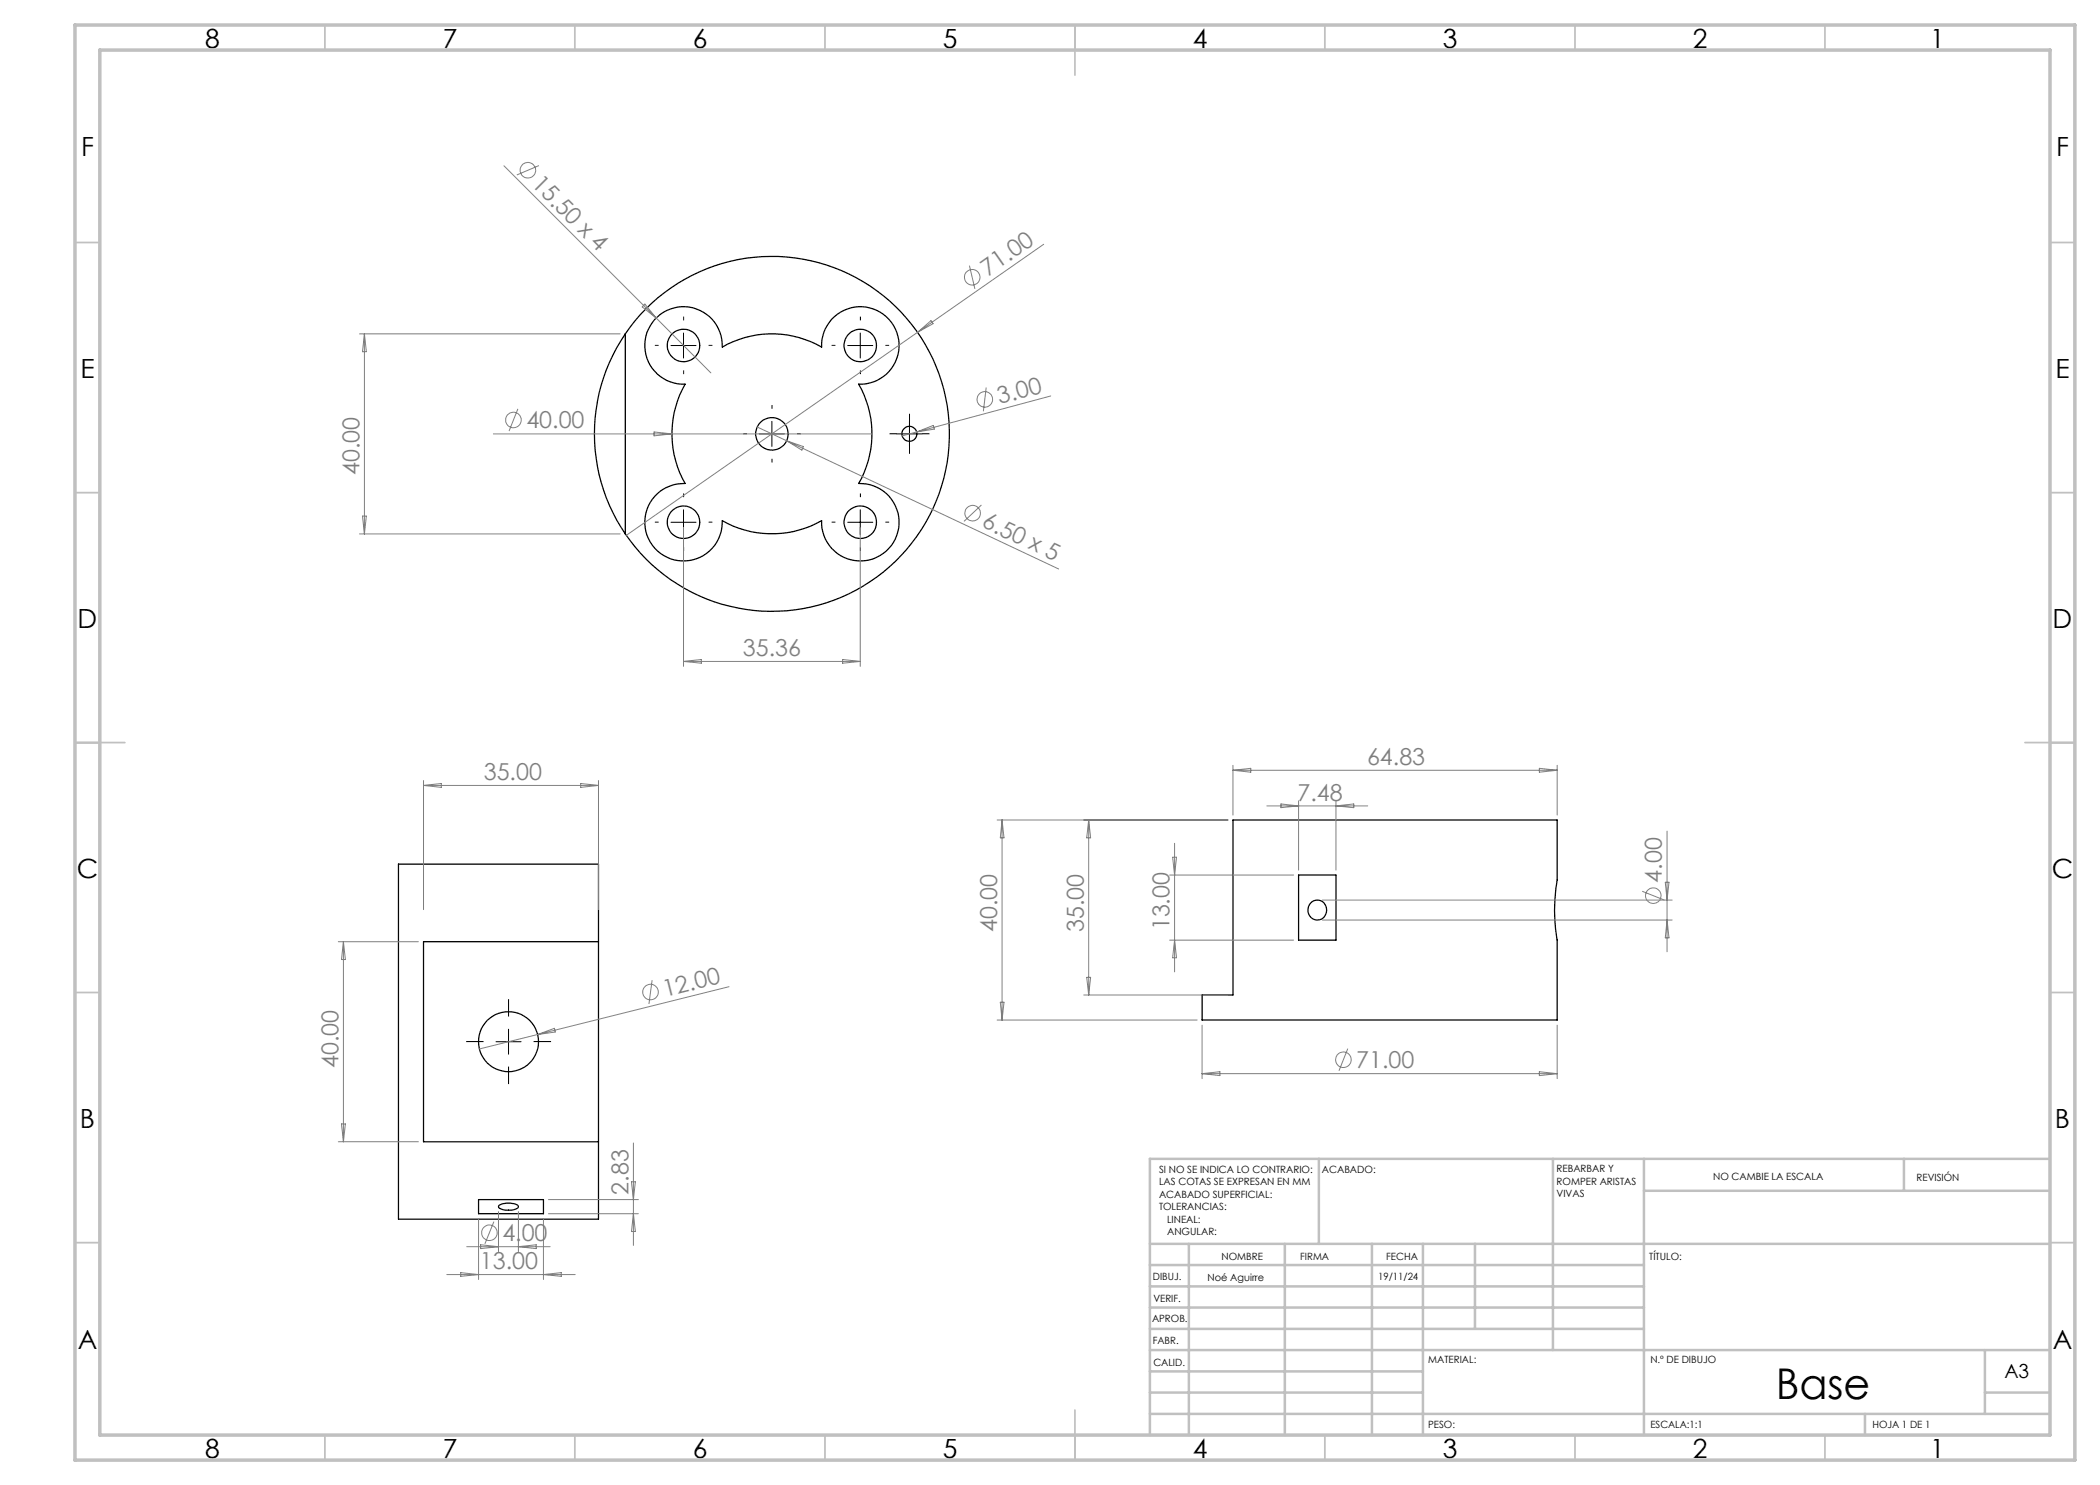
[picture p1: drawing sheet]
<svg xmlns="http://www.w3.org/2000/svg" width="420mm" height="297mm" viewBox="0 0 420 297" stroke-linecap="round" stroke-linejoin="round" font-family="sans-serif">
<g fill="none" stroke="#000" stroke-width=".25">
<path d="M125.1 66.8a35.5 35.5 0 0 1 52.8-6.6 35.5 35.5 0 0 1 0 53.2 35.5 35.5 0 0 1-52.8-6.6M125.1 66.8a35.5 35.5 0 0 0 0 40M125.1 66.8v40M131 63.9a7.8 7.8 0 0 1 8.6-2 7.8 7.8 0 0 1 4.9 7.5 19.9 19.9 0 0 1 19.8 0 7.7 7.7 0 0 1 7.7-8.1 7.7 7.7 0 0 1 7.8 7.9 7.7 7.7 0 0 1-8.1 7.6 19.9 19.9 0 0 1 0 19.9 7.7 7.7 0 0 1 8.1 7.6 7.7 7.7 0 0 1-7.8 7.9 7.7 7.7 0 0 1-7.7-8.1 20.1 20.1 0 0 1-19.8 0 7.8 7.8 0 0 1-7.7 8.1 7.8 7.8 0 0 1-7.8-7.9 7.8 7.8 0 0 1 8-7.6 20.1 20.1 0 0 1 0-19.9 7.8 7.8 0 0 1-7.3-4.4 7.8 7.8 0 0 1 1.3-8.5zM246.6 164h64.8v12a35.9 35.9 0 0 0 0 12v16h-71v-5h6.2zM259.7 175h7.5v13h-7.5zM119.7 188.3v-15.5h-40v71h40v-15.5M119.7 188.3h-35v40h35M119.7 188.3v40M262.1 180.6a1.95 1.95 0 0 1 2.8 .1 1.95 1.95 0 0 1-.1 2.7 1.95 1.95 0 0 1-2.8-.1 1.95 1.95 0 0 1 .1-2.7zM95.7 239.9h13v2.8h-13zM99.8 241a3.9 3.9 0 0 1 3.8 .2l.1 .1a1.94 1.94 0 0 1-2 .7 2.07 2.07 0 0 1-2-.7z"/>
<circle cx="136.7" cy="69.1" r="3.2"/>
<circle cx="172.1" cy="69.1" r="3.2"/>
<circle cx="154.4" cy="86.8" r="3.2"/>
<circle cx="181.9" cy="86.8" r="1.5"/>
<circle cx="136.7" cy="104.4" r="3.2"/>
<circle cx="172.1" cy="104.5" r="3.2"/>
<circle cx="101.7" cy="208.3" r="6"/>
</g>
<g fill="none" stroke="#808080" stroke-width=".2">
<path d="M100.8 33.2l30.4 30.4M107.8 33.1l-4.4 1.9M193.9 53.1l1.1 4.7M208.7 48.9l-83.4 58.2M71.9 66.8h52.1M72.9 66.8v40M72.9 66.8l.4 3.5h-.8zM129 60.8l2.2 2.8-2.8-2.2zM131.2 63.6l11 11M183.5 66.5l2.7-2.4 .4 .6zM197.2 77.5l-.5 4.8M210.1 79.2l-29.7 8"/>
<path d="M98.7 86.8h75.7M103.6 81.8l-1.8 4.4M130.8 86.4l3.6 .4-3.6 .4zM151.4 85.4l5.9 2.8M157.3 88.2l54.4 25.6M157.3 88.2l3.4 1.1-.3 .7zM183.3 86.4l3.4-1.3 .2 .7zM71.9 106.8h52.1M72.5 103.2h.8l-.4 3.6zM136.7 105.4v27.9M172 105.4v27.9M196.3 101l-3.5 3.3"/>
<path d="M136.7 132.3h35.3M136.7 132.3l3.6-.4v.7zM168.5 131.9l3.5 .4-3.5 .3zM84.7 156.1v25.8M84.7 157.1h35M84.7 157.1l3.6-.4v.8zM116.1 156.7l3.6 .4-3.6 .4zM119.7 156.1v25.8M246.6 153.1v9.9M246.6 154.1h64.8M246.6 154.1l3.6-.4v.7zM307.9 153.7l3.5 .4-3.5 .3z"/>
<path d="M311.4 153.1v9.9M199.4 164h46.2M200.4 164l.4 3.6h-.7zM200.4 164v40M217.7 164v35M217.7 164l.4 3.6h-.8zM233.9 175h24.8M234.5 171.4h.8l-.4 3.6zM234.9 168.7v25.7M253.4 161.2h20.1M256.2 160.8l3.5 .4-3.5 .3zM259.7 160.2v13.8"/>
<path d="M267.2 160.2v13.8M267.2 161.2l3.6-.4v.7zM328.4 178.3l4.5 1.7M333.1 176.5h.7l-.4 3.5zM333.4 166.2v24.2M67.7 188.3h16M68.7 188.3v40M68.7 188.3l.4 3.6h-.8zM130.4 196l-.6 4.8M145.8 197.3l-38.3 9.6M216.7 199h28.9M217.3 195.5h.8l-.4 3.5z"/>
<path d="M233.9 188h24.8M234.9 188l.4 3.6h-.8zM264.5 180h69.9M264.5 184h69.9M333.4 184l.4 3.6h-.7zM107.5 206.9l-11.6 2.9M107.5 206.9l3.4-1.2 .2 .7zM199.4 204h40M200.1 200.4h.7l-.4 3.6zM240.4 205v10.7M240.4 214.7h71M240.4 214.7l3.6-.4v.8z"/>
<path d="M269.6 209.7l-1.8 4.5M307.9 214.3l3.5 .4-3.5 .4zM311.4 205v10.7M67.7 228.3h16M68.3 224.8h.8l-.4 3.5zM109.7 239.9h18M126.3 236.4h.8l-.4 3.5zM126.7 228.6v20.5M89.4 254.9h25.6M92.1 254.5l3.6 .4-3.6 .4zM93.3 249.3h16.7M95.7 243.8v12.1"/>
<path d="M96.1 249l3.6 .3-3.6 .4zM98.8 244.3l-1.8 4.5M99.7 242.3v8M103.7 242.3v8M103.7 249.3l3.5-.3v.7zM108.7 243.8v12.1M108.7 254.9l3.6-.4v.8zM109.7 242.7h18M126.7 242.7l.4 3.6h-.8z"/>
<circle cx="105.6" cy="34" r="1.56"/>
<circle cx="194.4" cy="55.4" r="1.56"/>
<circle cx="197" cy="79.9" r="1.56"/>
<circle cx="102.7" cy="84" r="1.56"/>
<circle cx="194.5" cy="102.6" r="1.56"/>
<circle cx="330.6" cy="179.1" r="1.55"/>
<circle cx="130.1" cy="198.4" r="1.56"/>
<circle cx="268.7" cy="212" r="1.56"/>
<circle cx="97.9" cy="246.5" r="1.55"/>
</g>
<g fill="none" stroke="#000" stroke-width=".2" stroke-dasharray="15.2 1.3 1.3 1.3" stroke-linecap="butt">
<path d="M131.7 69.1h-.7M136.7 64.1v-.8M136.7 74.1v.7M141.7 69.1h.8M167.1 69.1h-.8M172.1 64.1v-.8M172.1 74.1v.7M177.1 69.1h.7M136.7 99.4v-.7M149.4 86.8h-.7M154.4 81.8v-.8M154.4 91.8v.7"/>
<path d="M159.4 86.8h.8M172.1 99.4v-.7M179.4 86.8h-1.5M181.9 84.3v-1.5M181.9 89.3v1.5M184.4 86.8h1.5M131.7 104.4h-.7M136.7 109.4v.8M141.7 104.4h.8M167.1 104.4h-.8M172.1 109.4v.8M177.1 104.4h.7"/>
<path d="M96.7 208.3h-3.5M101.7 203.3v-3.5M101.7 213.3v3.5M106.7 208.3h3.5"/>
</g>
<g fill="none" stroke="#000" stroke-width=".2">
<path d="M134.2 69.1h5M136.7 66.6v5M169.5 69.1h5.1M172 66.6v5M151.9 86.8h5M154.4 84.3v5M179.4 86.8h5M181.9 84.3v5M134.2 104.5h5M136.7 101.9v5.1M169.5 104.5h5.1M172 101.9v5.1"/>
<path d="M99.2 208.3h5M101.7 205.8v5.1"/>
</g>
<g fill="none" stroke="#c0c0c0" stroke-width=".35">
<path d="M65 5v5M115 5v5M165 5v5M215 5v10M265 5v5M315 5v5M365 5v5M15 48.5h5M410 48.5h5M15 98.5h5M410 98.5h5M15 148.5h10"/>
<path d="M405 148.5h10M15 198.5h5M410 198.5h5M15 248.5h5M410 248.5h5M65 287v5M115 287v5M165 287v5M215 282v10M265 287v5M315 287v5M365 287v5"/>
</g>
<g fill="none" stroke="#c0c0c0" stroke-width=".5">
<path d="M263.8 231.8v17M310.6 231.8v38.2M328.8 231.8v55.2M328.8 238.2h81.2M380.8 231.8v6.4M410 231.8h-180v55.2M230 248.8h180M230 257.3h98.8M230 253h98.8M237.8 248.8v38.2M257 248.8v38.2M274.4 248.8v38.2"/>
<path d="M284.6 248.8v38.2M295 248.8v17M230 265.8h98.8M230 261.5h98.8M230 278.5h54.6M230 274.3h54.6M230 270h180M397 278.5h13M397 270v12.8M230 282.8h180M373 282.8v4.2"/>
</g>
<path d="M15 5h400v287h-400zM20 10h390v277h-390z" fill="none" stroke="#c0c0c0" stroke-width=".7"/>
<text font-size="8.5" x="355.1" y="279.7">Base</text>
<g font-size="5.3">
<text x="41" y="9.5">8</text>
<text x="88.5" y="9.5">7</text>
<text x="138.5" y="9.5">6</text>
<text x="188.5" y="9.5">5</text>
<text x="238.5" y="9.5">4</text>
<text x="288.5" y="9.5">3</text>
<text x="338.5" y="9.5">2</text>
<text x="386" y="9.5">1</text>
<text x="16.2" y="31.2">F</text>
<text x="411.2" y="31.2">F</text>
<text x="16.1" y="75.5">E</text>
<text x="411.1" y="75.5">E</text>
<text x="15.5" y="125.5">D</text>
<text x="410.5" y="125.5">D</text>
<text x="15.4" y="175.5">C</text>
<text x="410.4" y="175.5">C</text>
<text x="16" y="225.5">B</text>
<text x="411" y="225.5">B</text>
<text x="15.5" y="269.7">A</text>
<text x="410.5" y="269.7">A</text>
<text x="41" y="291.5">8</text>
<text x="88.5" y="291.5">7</text>
<text x="138.5" y="291.5">6</text>
<text x="188.5" y="291.5">5</text>
<text x="238.5" y="291.5">4</text>
<text x="288.5" y="291.5">3</text>
<text x="338.5" y="291.5">2</text>
<text x="386" y="291.5">1</text>
</g>
<g font-size="4.7" fill="#808080">
<text x="106.2" y="37.1" transform="rotate(45 106.2 37.1)">15.50 x 4</text>
<text x="197.5" y="55.4" transform="rotate(-35 197.5 55.4)">71.00</text>
<text x="199.9" y="80.9" transform="rotate(-15 199.9 80.9)">3.00</text>
<text x="105.3" y="85.7">40.00</text>
<text x="71.9" y="95" transform="rotate(-90 71.9 95)">40.00</text>
<text x="196.1" y="105.3" transform="rotate(25 196.1 105.3)">6.50 x 5</text>
<text x="148.6" y="131.2">35.36</text>
<text x="273.4" y="153">64.83</text>
<text x="96.8" y="156.1">35.00</text>
<text x="259.5" y="160.1">7.48</text>
<text x="332.4" y="176.6" transform="rotate(-90 332.4 176.6)">4.00</text>
<text x="199.4" y="186.5" transform="rotate(-90 199.4 186.5)">40.00</text>
<text x="216.7" y="186.5" transform="rotate(-90 216.7 186.5)">35.00</text>
<text x="233.9" y="186.1" transform="rotate(-90 233.9 186.1)">13.00</text>
<text x="133" y="199.4" transform="rotate(-14 133 199.4)">12.00</text>
<text x="67.7" y="213.6" transform="rotate(-90 67.7 213.6)">40.00</text>
<text x="271.3" y="213.6">71.00</text>
<text x="125.7" y="238.9" transform="rotate(-90 125.7 238.9)">2.83</text>
<text x="100.5" y="248.2">4.00</text>
<text x="96" y="253.9">13.00</text>
</g>
<text font-size="3.9" x="400.9" y="275.5">A3</text>
<g font-size="2">
<text x="231.8" y="234.6">SI NO SE INDICA LO CONTRARIO:</text>
<text x="231.8" y="237.1">LAS COTAS SE EXPRESAN EN MM</text>
<text x="231.8" y="239.6">ACABADO SUPERFICIAL:</text>
<text x="264.4" y="234.6">ACABADO:</text>
<text x="311.3" y="234.5">REBARBAR Y</text>
<text x="311.3" y="237">ROMPER ARISTAS</text>
<text x="311.3" y="239.5">VIVAS</text>
<text x="342.6" y="236">NO CAMBIE LA ESCALA</text>
<text x="383.3" y="236.2">REVISIÓN</text>
<text x="231.8" y="242.1">TOLERANCIAS:</text>
<text x="233.4" y="244.6">LINEAL:</text>
<text x="233.4" y="247.1">ANGULAR:</text>
<text x="244.3" y="252">NOMBRE</text>
<text x="260" y="251.9">FIRMA</text>
<text x="277.2" y="251.9">FECHA</text>
<text x="329.9" y="251.9">TÍTULO:</text>
<text x="230.6" y="256.1">DIBUJ.</text>
<text x="241.5" y="256.1">Noé Aguirre</text>
<text x="275.6" y="255.9">19/11/24</text>
<text x="230.7" y="260.3">VERIF.</text>
<text x="230.4" y="264.4">APROB.</text>
<text x="230.5" y="268.8">FABR.</text>
<text x="230.7" y="273.1">CALID.</text>
<text x="285.6" y="272.5">MATERIAL:</text>
<text x="330.1" y="272.5">N.º DE DIBUJO</text>
<text x="285.6" y="285.5">PESO:</text>
<text x="330.1" y="285.6">ESCALA:1:1</text>
<text x="374.5" y="285.6">HOJA 1 DE 1</text>
</g>
</svg>
